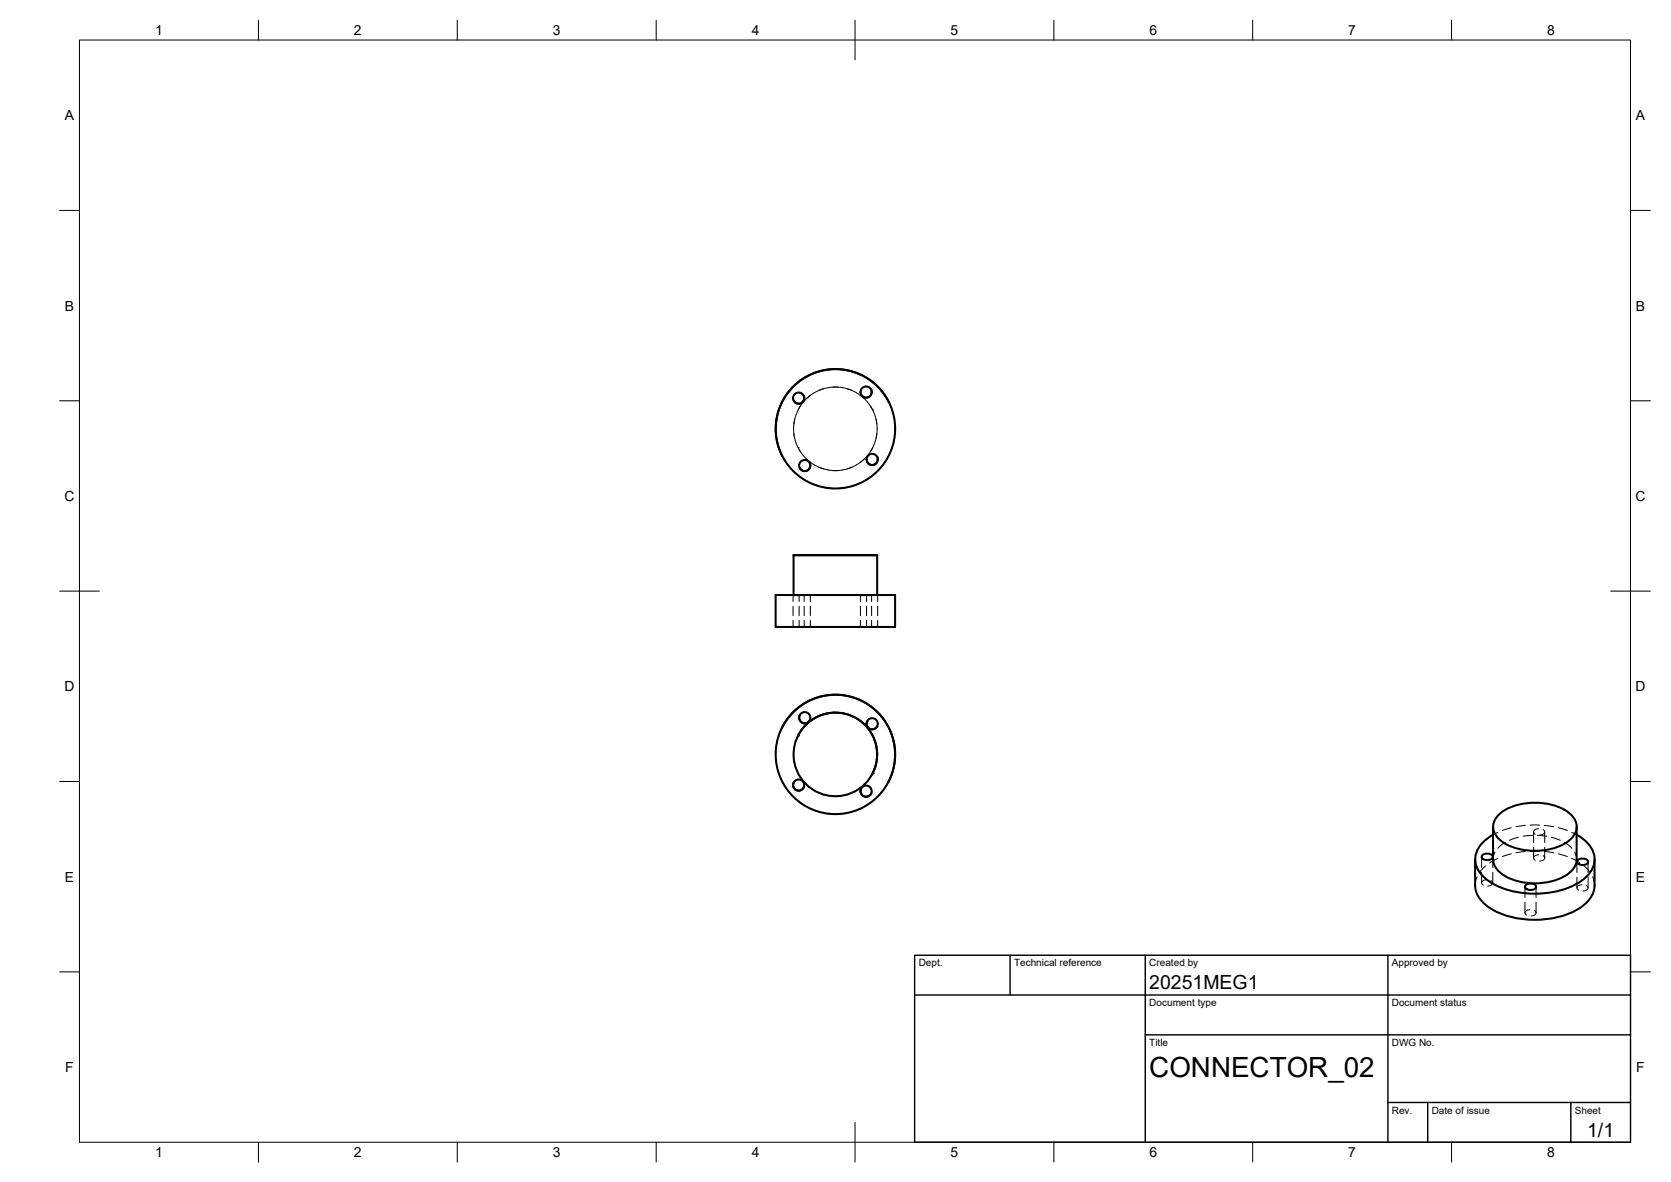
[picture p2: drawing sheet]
<svg xmlns="http://www.w3.org/2000/svg" width="420mm" height="297mm" viewBox="0 0 420 297" stroke-linecap="round" stroke-linejoin="round" font-family="sans-serif">
<!-- layer: Hidden -->
<g fill="none" stroke="#000" stroke-width=".25">
<path d="M199.7 99.2l-.3 .8 .2 .7M200.7 98.7l.8 .2 .6 .5M202.1 99.4h.1M203.8 99.3l-1.8 1.7M207.1 97.7l-2 .8-2.3 1.6M208.2 97.4l-2.3 .7M209.4 97.3l2.5 .1M210.7 97.3l-2.5 .1M211.9 97.4l2.3 .7M213 97.7l2 .8 2.3 1.6M216.3 99.3l1.8 1.7M216.5 99.2h.1"/>
<path d="M216.7 97.7l-.3 .7 .1 .8M217.7 97.1l.8 .2 .5 .6M219 97.9h.1M196.7 114.5l.7 1.4M198.1 116.8l1.6 1.8M199.6 100.7h.1M199.6 109l.6 2.3M199.8 105.3l-.3 2.5 .3 2.4M200.2 111.4l1.1 2.1M200.6 119.4l1.9 1.4M200.7 112.5l1.3 2M200.7 112.5h.1"/>
<path d="M201.1 117.6h.1M201.3 116.1l-.4 .8 .2 .7M201.3 102l-1.1 2.2-.6 2.4M202 114.5l1.8 1.7M202 101l-1.3 2.1M202.3 115.6l.8 .2 .5 .6M202.8 115.4l2.3 1.6 1.9 .8M203.6 116.4h.1M205.9 117.4l2.3 .7M208.2 118.1l2.5 .1M211.9 118.1l-2.5 .1M214.2 117.4l-2.3 .7"/>
<path d="M217.3 115.4l-2.3 1.6-1.9 .8M218 116.1h.1M218.1 114.5l-1.8 1.7M218.1 101l1.3 2.1M218.2 114.6l-.3 .7 .1 .8M218.8 102l1.1 2.2 .6 2.4M219.2 114.1l.8 .2 .5 .5M219.3 119.5l-1.9 1.4M219.4 103h.1M219.4 112.5l-1.3 2M219.9 111.4l-1.1 2.1M220.3 105.3l.3 2.4-.3 2.5"/>
<path d="M220.5 109l-.6 2.3M220.5 114.8h.1M221.8 117l-1.6 1.8M223.4 101l.6 1.4M223.7 114l-1.2 2.1M224.4 103.5l.5 2.3M224.8 110.6l-.6 2.3M225 107v2.4M203.6 121.3l2.2 .9M207 122.5l2.3 .3M212.9 122.5l-2.4 .3M216.3 121.4l-2.2 .8"/>
<path d="M195 157.6h1.9M198.1 157.6h2.4M199.4 155.9v1.7h1.9M199.4 149.5v1.7M199.4 152.3v2.4M199.5 149.5h2.8zM200.9 155.9v1.7h1.9M200.9 152.3v2.4M201.7 157.6h2.4M201.9 149.5h1.8l.1 1.7M202.2 155.9v1.7h-1.9M202.2 149.5v1.7"/>
<path d="M202.2 152.3v2.4M202.8 149.5h-1.9v1.7M203.5 149.5h2.4zM203.8 155.9l-.1 1.7h-1.8M203.8 152.3v2.4M205.3 157.6h2.4M207.1 149.5h2.3zM208.9 157.6h2.3M210.7 149.5h2.3zM212.4 157.6h2.4M214.2 149.5h2.4zM216 157.6h2.4"/>
<path d="M216.3 155.9v1.7h1.9M216.3 149.5v1.7M216.3 152.3v2.4M217.8 149.5h2.8zM217.9 155.9v1.7h1.9M217.9 149.5v1.7M217.9 152.3v2.4M218.5 149.5h2.1zM219.2 155.9l-.1 1.7h-1.8M219.2 149.5v1.7M219.2 152.3v2.4M219.6 157.6h2.4"/>
<path d="M220.7 155.9v1.7h-1.9M220.7 149.5v1.7M220.7 152.3v2.4M223.2 157.6h1.9M201.1 179.7h.1M202.4 179l-.8 .2-.5 .5M203.4 179.5l.3 .7-.1 .8M195.1 188.9v2.3M195.3 192.4l.6 2.3M195.7 185.3l-.5 2.4M196.4 195.8l1.1 2.1M196.7 182.8l-.7 1.4"/>
<path d="M198.2 198.8l1.7 1.8M199.6 196.7h.1M199.6 191l.6 2.3M199.7 187.5l-.1 2.4M200.7 184.9l-.6 1.4M200.7 194.4l1.3 2M200.9 195.9l-.8 .2-.5 .6M201.9 196.4l.3 .8-.1 .7M202.1 197.9h.1M202.9 197.3l1.9 1.4M203.6 181h.1M205.8 199.2l2.3 .7"/>
<path d="M211.7 200l-2.4 .1M215 198.8l-2.2 .9M216.5 198.2h.1M217.8 196.6l-1.8 1.6M217.8 197.4l-.8 .2-.5 .6M218 181.3h.1M218.8 198l.4 .7-.2 .8M219 199.5h.1M219.4 180.5l-.8 .2-.6 .6M219.4 194.3l-.8 1.4M220.4 181l.3 .8-.2 .7M220.5 182.5h.1"/>
<path d="M222 198.7l-1.6 1.8M223.4 196.4l-.7 1.3M200.8 201.4l1.9 1.3M203.8 203.2l2.2 .9M207.2 204.3l2.4 .3M213.1 204.3l-2.3 .3M216.5 203.1l-2.2 .9M219.5 201.2l-1.9 1.4M372.5 215.3v2.7M372.5 219.2v2.7M373.6 217.6l-1.6 1.7M375.3 215.3v2.7"/>
<path d="M375.3 219.2v2.7M375.9 214.1l-.3 .8-.2 1M376.6 215.7l-2.1 1.2M376.6 209.2l-1.2 .6M378.5 211.7l-1.9 1.5M380 214.6l-2.3 .7M380 208l-2.3 .7M381.8 210.4l-2.3 .8M383.5 214l-2.3 .3M383.5 207.4l-2.3 .4M384.7 213.9h2.4M384.7 207.4h2.4"/>
<path d="M385.3 209.9l-2.3 .2M385.6 209v2.7M385.6 212.9v2.7M386.5 209.9l2.4 .2M386.9 214.8a.84 .84 0 0 0-1 .3 .84 .84 0 0 0-.1 1l.2 .1M386.9 208.3a.84 .84 0 0 0-1 .2 .84 .84 0 0 0-.1 1l.2 .1M388 215a.65 .65 0 0 1 .4 .8 .65 .65 0 0 1-.7 .5l-.6 .1M388 208.5a.65 .65 0 0 1 .4 .7 .65 .65 0 0 1-.7 .5l-.6 .2M388.3 214l2.4 .3M388.3 207.4l2.4 .4M388.4 209v2.7M388.4 212.9v2.7"/>
<path d="M390.1 210.4l2.2 .8M391.8 214.6l2.3 .7M391.8 208l2.3 .7M393.4 211.7l1.8 1.5M395.2 215.7l2.1 1.2M395.2 209.2l1.2 .6M395.9 214.1l.4 .8 .1 1M396.5 216.6v2.7M398.3 217.6l1.6 1.7M399.3 216.6v2.7M371.4 220.4l-.5 2.1M373.8 221.1a.89 .89 0 0 0-.9 .2 .89 .89 0 0 0-.2 .9l.3 .2"/>
<path d="M374.9 221.3a.66 .66 0 0 1 .4 .7 .66 .66 0 0 1-.6 .6l-.6 .1M383.4 222.8v2.7M383.4 226.7v2.7M384.7 228.6a.85 .85 0 0 0-1 .3 .85 .85 0 0 0 0 1l.1 .1M385.8 228.8a.71 .71 0 0 1 .4 .9 .71 .71 0 0 1-.9 .5h-.3M386.2 222.8v2.7M386.2 226.7v2.7M396.5 220.5v2.6M397.8 222.3a.89 .89 0 0 0-1 .2 .89 .89 0 0 0-.2 .9l.3 .3M398.9 222.6a.66 .66 0 0 1 .4 .7 .66 .66 0 0 1-.7 .5l-.6 .1M399.3 220.5v2.6M400.5 220.3l.4 2.2"/>
</g>
<!-- layer: Visible -->
<g fill="none" stroke="#000" stroke-width=".51">
<path d="M202.1 99.4a1.41 1.41 0 0 1-.6 1.9 1.41 1.41 0 0 1-1.9-.6M219 97.9a1.41 1.41 0 0 1-.6 1.9 1.41 1.41 0 0 1-1.9-.6M196.7 114.5v.1M203.6 116.3a1.41 1.41 0 0 1-.6 1.9 1.41 1.41 0 0 1-1.9-.6M220.6 114.8a1.41 1.41 0 0 1-.7 1.9 1.41 1.41 0 0 1-1.9-.6M223.4 101h.1M223.4 101a15 15 0 0 0-20.1-6.6 15 15 0 0 0-6.6 20.1M199.5 139.5h21.1zM199.5 139.5v10h-4.5h30.1h-4.5v-10M195 149.5v8.1h30.1v-8.1M199.4 149.5h2.8zM199.5 149.5h21.1"/>
<path d="M216.3 149.5h2.9zM220.6 149.5h.1zM201.1 179.7a1.41 1.41 0 0 0 .6 1.9 1.41 1.41 0 0 0 1.9-.6M196.7 182.8h.1M196.7 182.8a15 15 0 0 1 20.1-6.6 15 15 0 0 1 6.7 20.2M199.6 196.7a1.41 1.41 0 0 0 .6 1.8 1.41 1.41 0 0 0 1.9-.6M200.7 184.8a10.5 10.5 0 0 1 14.1-4.6 10.5 10.5 0 0 1 4.6 14.1M216.5 198.2a1.41 1.41 0 0 0 .6 1.9 1.41 1.41 0 0 0 1.9-.6M218 181.2a1.41 1.41 0 0 0 .7 1.9 1.41 1.41 0 0 0 1.9-.6M223.4 196.4h.1M370.9 215.9v6.6M372.7 215a1.83 1.83 0 0 1 2.6 .2 1.57 1.57 0 0 1-2.6 .5l-.2-.5z"/>
<path d="M375.4 207.8v8.1a5.6 5.6 0 0 0 4.1 4.8 16.2 16.2 0 0 0 14.8-1.1 4.9 4.9 0 0 0 2.2-3.7l-.1-8.1M375.4 209.8a7.2 7.2 0 0 0-4.4 6.7 8.5 8.5 0 0 0 5.4 6.1 23.3 23.3 0 0 0 21.2-1.2 6.2 6.2 0 0 0 2.9-7.7 8.9 8.9 0 0 0-4-3.9M376.7 204.9a14.4 14.4 0 0 1 12.3-2.9 9.2 9.2 0 0 1 7.2 4.5 4.2 4.2 0 0 1-1.8 4.9 15.8 15.8 0 0 1-16.9 0 4.1 4.1 0 0 1-.8-6.5zM396.7 216.2a1.83 1.83 0 0 1 2.6 .2 1.57 1.57 0 0 1-2.6 .5l-.2-.5zM400.9 215.9v6.6a7.3 7.3 0 0 1-4.4 6.1 23.1 23.1 0 0 1-22.3-.7 6.9 6.9 0 0 1-3.3-5.4M383.6 222.5a1.83 1.83 0 0 1 2.6 .2 1.57 1.57 0 0 1-2.6 .5l-.1-.5z"/>
<circle cx="217.8" cy="98.5" r="1.41"/>
<circle cx="200.8" cy="100.1" r="1.41"/>
<circle cx="202.3" cy="117" r="1.41"/>
<circle cx="210.1" cy="107.8" r="15"/>
<circle cx="219.3" cy="115.5" r="1.41"/>
<circle cx="200.8" cy="197.3" r="1.41"/>
<circle cx="202.3" cy="180.4" r="1.41"/>
<circle cx="210" cy="189.6" r="10.5"/>
<circle cx="210.1" cy="189.6" r="15"/>
<circle cx="217.8" cy="198.8" r="1.41"/>
<circle cx="219.3" cy="181.9" r="1.41"/>
</g>
<g fill="#000">
<circle cx="200.7" cy="184.9" r=".25"/>
<circle cx="219.4" cy="194.3" r=".25"/>
</g>
<!-- layer: BORDER -->
<g fill="none" stroke="#000" stroke-width=".25">
<path d="M20 10.1h390v276.9h-390zM65 5.1v5M115 5.1v5M165 5.1v5M215 5.1v10M265 5.1v5M315 5.1v5M365 5.1v5M15 52.9h5M410 52.9h5M15 100.7h5M410 100.7h5"/>
<path d="M15 148.6h10M405 148.6h10M15 196.4h5M410 196.4h5M15 244.2h5M410 244.2h5M65 287v5M115 287v5M165 287v5M215 282.1v9.9M265 287v5M315 287v5"/>
<path d="M365 287v5"/>
</g>
<!-- layer: TITLEBLOCK -->
<path d="M230 240.1h180v46.9h-180zM230 250h180M254 240.1v9.9M288 240.1v46.9M349 240.1v46.9M288 260.1h122M349 277.1h61M359 277.1v9.9M395 277.1v9.9" fill="none" stroke="#000" stroke-width=".36"/>
<text font-size="7" x="289" y="270.6">CONNECTOR_02</text>
<g font-size="4.9">
<text x="289" y="248.5">20251MEG1</text>
<text x="399.1" y="285.7">1/1</text>
</g>
<g font-size="3.5">
<text x="39" y="8.8">1</text>
<text x="89" y="8.8">2</text>
<text x="139" y="8.8">3</text>
<text x="189" y="8.8">4</text>
<text x="239" y="8.8">5</text>
<text x="289" y="8.8">6</text>
<text x="339" y="8.8">7</text>
<text x="389" y="8.8">8</text>
<text x="16.3" y="30.2">A</text>
<text x="411.3" y="30.2">A</text>
<text x="16.3" y="78">B</text>
<text x="411.3" y="78">B</text>
<text x="16.2" y="125.9">C</text>
<text x="411.2" y="125.9">C</text>
<text x="16.2" y="173.7">D</text>
<text x="411.2" y="173.7">D</text>
<text x="16.3" y="221.6">E</text>
<text x="411.3" y="221.6">E</text>
<text x="16.4" y="269.4">F</text>
<text x="411.4" y="269.4">F</text>
<text x="39" y="290.8">1</text>
<text x="89" y="290.8">2</text>
<text x="139" y="290.8">3</text>
<text x="189" y="290.8">4</text>
<text x="239" y="290.8">5</text>
<text x="289" y="290.8">6</text>
<text x="339" y="290.8">7</text>
<text x="389" y="290.8">8</text>
</g>
<g font-size="2.5">
<text x="231" y="242.9">Dept.</text>
<text x="255" y="242.9">Technical reference</text>
<text x="289" y="242.9">Created by</text>
<text x="350" y="242.9">Approved by</text>
<text x="289" y="252.8">Document type</text>
<text x="350" y="252.8">Document status</text>
<text x="289" y="262.9">Title</text>
<text x="350" y="262.9">DWG No.</text>
<text x="350" y="279.9">Rev.</text>
<text x="360" y="279.9">Date of issue</text>
<text x="396" y="279.9">Sheet</text>
</g>
</svg>
